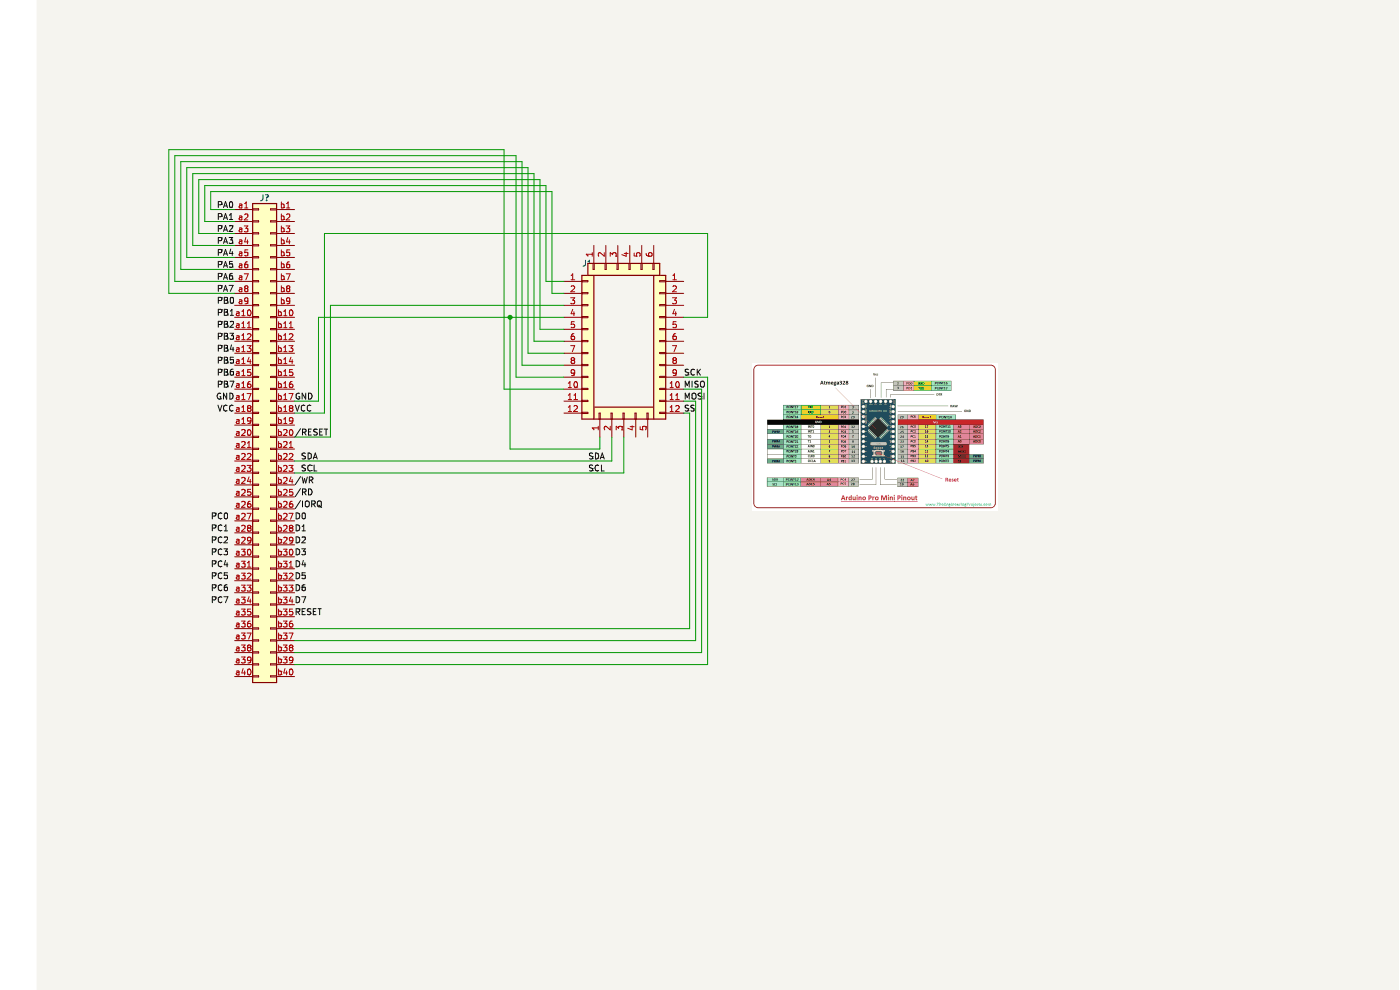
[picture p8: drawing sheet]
(kicad_sch (version 20211123) (generator eeschema)

 (paper "A4")

 (title_block
  (title "HMC56")
  (rev "B")
  (company "Open Software")
  (comment 1 "Retro computer HMC56 using R6502")
  (comment 2 "Paulo da Silva (pdsilva)")
  (comment 3 "ppsilv gmail com"))

 (lib_symbols
  (symbol "Connector_Generic:Conn_01x05" (pin_names (offset 1.016) hide) (in_bom yes) (on_board yes)
   (property "Reference" "J" (id 0) (at 0 7.62 0) (effects (font (size 1.27 1.27))))
   (property "Value" "Conn_01x05" (id 1) (at 0 -7.62 0) (effects (font (size 1.27 1.27))))
   (property "Footprint" "" (id 2) (at 0 0 0) (effects (font (size 1.27 1.27)) hide))
   (property "Datasheet" "~" (id 3) (at 0 0 0) (effects (font (size 1.27 1.27)) hide))
   (symbol "Conn_01x05_1_1"
    (rectangle (start -1.27 -4.953) (end 0 -5.207) (stroke (width 0.1524) (type default) (color 0 0 0 0)) (fill (type none)))
    (rectangle (start -1.27 -2.413) (end 0 -2.667) (stroke (width 0.1524) (type default) (color 0 0 0 0)) (fill (type none)))
    (rectangle (start -1.27 0.127) (end 0 -0.127) (stroke (width 0.1524) (type default) (color 0 0 0 0)) (fill (type none)))
    (rectangle (start -1.27 2.667) (end 0 2.413) (stroke (width 0.1524) (type default) (color 0 0 0 0)) (fill (type none)))
    (rectangle (start -1.27 5.207) (end 0 4.953) (stroke (width 0.1524) (type default) (color 0 0 0 0)) (fill (type none)))
    (rectangle (start -1.27 6.35) (end 1.27 -6.35) (stroke (width 0.254) (type default) (color 0 0 0 0)) (fill (type background)))
    (pin passive line (at -5.08 5.08 0) (length 3.81) (name "Pin_1" (effects (font (size 1.27 1.27)))) (number "1" (effects (font (size 1.27 1.27)))))
    (pin passive line (at -5.08 2.54 0) (length 3.81) (name "Pin_2" (effects (font (size 1.27 1.27)))) (number "2" (effects (font (size 1.27 1.27)))))
    (pin passive line (at -5.08 0 0) (length 3.81) (name "Pin_3" (effects (font (size 1.27 1.27)))) (number "3" (effects (font (size 1.27 1.27)))))
    (pin passive line (at -5.08 -2.54 0) (length 3.81) (name "Pin_4" (effects (font (size 1.27 1.27)))) (number "4" (effects (font (size 1.27 1.27)))))
    (pin passive line (at -5.08 -5.08 0) (length 3.81) (name "Pin_5" (effects (font (size 1.27 1.27)))) (number "5" (effects (font (size 1.27 1.27)))))))
  (symbol "Connector_Generic:Conn_01x06" (pin_names (offset 1.016) hide) (in_bom yes) (on_board yes)
   (property "Reference" "J" (id 0) (at 0 7.62 0) (effects (font (size 1.27 1.27))))
   (property "Value" "Conn_01x06" (id 1) (at 0 -10.16 0) (effects (font (size 1.27 1.27))))
   (property "Footprint" "" (id 2) (at 0 0 0) (effects (font (size 1.27 1.27)) hide))
   (property "Datasheet" "~" (id 3) (at 0 0 0) (effects (font (size 1.27 1.27)) hide))
   (symbol "Conn_01x06_1_1"
    (rectangle (start -1.27 -7.493) (end 0 -7.747) (stroke (width 0.1524) (type default) (color 0 0 0 0)) (fill (type none)))
    (rectangle (start -1.27 -4.953) (end 0 -5.207) (stroke (width 0.1524) (type default) (color 0 0 0 0)) (fill (type none)))
    (rectangle (start -1.27 -2.413) (end 0 -2.667) (stroke (width 0.1524) (type default) (color 0 0 0 0)) (fill (type none)))
    (rectangle (start -1.27 0.127) (end 0 -0.127) (stroke (width 0.1524) (type default) (color 0 0 0 0)) (fill (type none)))
    (rectangle (start -1.27 2.667) (end 0 2.413) (stroke (width 0.1524) (type default) (color 0 0 0 0)) (fill (type none)))
    (rectangle (start -1.27 5.207) (end 0 4.953) (stroke (width 0.1524) (type default) (color 0 0 0 0)) (fill (type none)))
    (rectangle (start -1.27 6.35) (end 1.27 -8.89) (stroke (width 0.254) (type default) (color 0 0 0 0)) (fill (type background)))
    (pin passive line (at -5.08 5.08 0) (length 3.81) (name "Pin_1" (effects (font (size 1.27 1.27)))) (number "1" (effects (font (size 1.27 1.27)))))
    (pin passive line (at -5.08 2.54 0) (length 3.81) (name "Pin_2" (effects (font (size 1.27 1.27)))) (number "2" (effects (font (size 1.27 1.27)))))
    (pin passive line (at -5.08 0 0) (length 3.81) (name "Pin_3" (effects (font (size 1.27 1.27)))) (number "3" (effects (font (size 1.27 1.27)))))
    (pin passive line (at -5.08 -2.54 0) (length 3.81) (name "Pin_4" (effects (font (size 1.27 1.27)))) (number "4" (effects (font (size 1.27 1.27)))))
    (pin passive line (at -5.08 -5.08 0) (length 3.81) (name "Pin_5" (effects (font (size 1.27 1.27)))) (number "5" (effects (font (size 1.27 1.27)))))
    (pin passive line (at -5.08 -7.62 0) (length 3.81) (name "Pin_6" (effects (font (size 1.27 1.27)))) (number "6" (effects (font (size 1.27 1.27)))))))
  (symbol "Connector_Generic:Conn_01x12" (pin_names (offset 1.016) hide) (in_bom yes) (on_board yes)
   (property "Reference" "J" (id 0) (at 0 15.24 0) (effects (font (size 1.27 1.27))))
   (property "Value" "Conn_01x12" (id 1) (at 0 -17.78 0) (effects (font (size 1.27 1.27))))
   (property "Footprint" "" (id 2) (at 0 0 0) (effects (font (size 1.27 1.27)) hide))
   (property "Datasheet" "~" (id 3) (at 0 0 0) (effects (font (size 1.27 1.27)) hide))
   (symbol "Conn_01x12_1_1"
    (rectangle (start -1.27 -15.113) (end 0 -15.367) (stroke (width 0.1524) (type default) (color 0 0 0 0)) (fill (type none)))
    (rectangle (start -1.27 -12.573) (end 0 -12.827) (stroke (width 0.1524) (type default) (color 0 0 0 0)) (fill (type none)))
    (rectangle (start -1.27 -10.033) (end 0 -10.287) (stroke (width 0.1524) (type default) (color 0 0 0 0)) (fill (type none)))
    (rectangle (start -1.27 -7.493) (end 0 -7.747) (stroke (width 0.1524) (type default) (color 0 0 0 0)) (fill (type none)))
    (rectangle (start -1.27 -4.953) (end 0 -5.207) (stroke (width 0.1524) (type default) (color 0 0 0 0)) (fill (type none)))
    (rectangle (start -1.27 -2.413) (end 0 -2.667) (stroke (width 0.1524) (type default) (color 0 0 0 0)) (fill (type none)))
    (rectangle (start -1.27 0.127) (end 0 -0.127) (stroke (width 0.1524) (type default) (color 0 0 0 0)) (fill (type none)))
    (rectangle (start -1.27 2.667) (end 0 2.413) (stroke (width 0.1524) (type default) (color 0 0 0 0)) (fill (type none)))
    (rectangle (start -1.27 5.207) (end 0 4.953) (stroke (width 0.1524) (type default) (color 0 0 0 0)) (fill (type none)))
    (rectangle (start -1.27 7.747) (end 0 7.493) (stroke (width 0.1524) (type default) (color 0 0 0 0)) (fill (type none)))
    (rectangle (start -1.27 10.287) (end 0 10.033) (stroke (width 0.1524) (type default) (color 0 0 0 0)) (fill (type none)))
    (rectangle (start -1.27 12.827) (end 0 12.573) (stroke (width 0.1524) (type default) (color 0 0 0 0)) (fill (type none)))
    (rectangle (start -1.27 13.97) (end 1.27 -16.51) (stroke (width 0.254) (type default) (color 0 0 0 0)) (fill (type background)))
    (pin passive line (at -5.08 12.7 0) (length 3.81) (name "Pin_1" (effects (font (size 1.27 1.27)))) (number "1" (effects (font (size 1.27 1.27)))))
    (pin passive line (at -5.08 -10.16 0) (length 3.81) (name "Pin_10" (effects (font (size 1.27 1.27)))) (number "10" (effects (font (size 1.27 1.27)))))
    (pin passive line (at -5.08 -12.7 0) (length 3.81) (name "Pin_11" (effects (font (size 1.27 1.27)))) (number "11" (effects (font (size 1.27 1.27)))))
    (pin passive line (at -5.08 -15.24 0) (length 3.81) (name "Pin_12" (effects (font (size 1.27 1.27)))) (number "12" (effects (font (size 1.27 1.27)))))
    (pin passive line (at -5.08 10.16 0) (length 3.81) (name "Pin_2" (effects (font (size 1.27 1.27)))) (number "2" (effects (font (size 1.27 1.27)))))
    (pin passive line (at -5.08 7.62 0) (length 3.81) (name "Pin_3" (effects (font (size 1.27 1.27)))) (number "3" (effects (font (size 1.27 1.27)))))
    (pin passive line (at -5.08 5.08 0) (length 3.81) (name "Pin_4" (effects (font (size 1.27 1.27)))) (number "4" (effects (font (size 1.27 1.27)))))
    (pin passive line (at -5.08 2.54 0) (length 3.81) (name "Pin_5" (effects (font (size 1.27 1.27)))) (number "5" (effects (font (size 1.27 1.27)))))
    (pin passive line (at -5.08 0 0) (length 3.81) (name "Pin_6" (effects (font (size 1.27 1.27)))) (number "6" (effects (font (size 1.27 1.27)))))
    (pin passive line (at -5.08 -2.54 0) (length 3.81) (name "Pin_7" (effects (font (size 1.27 1.27)))) (number "7" (effects (font (size 1.27 1.27)))))
    (pin passive line (at -5.08 -5.08 0) (length 3.81) (name "Pin_8" (effects (font (size 1.27 1.27)))) (number "8" (effects (font (size 1.27 1.27)))))
    (pin passive line (at -5.08 -7.62 0) (length 3.81) (name "Pin_9" (effects (font (size 1.27 1.27)))) (number "9" (effects (font (size 1.27 1.27)))))))
  (symbol "Connector_Generic:Conn_02x40_Row_Letter_First" (pin_names (offset 1.016) hide) (in_bom yes) (on_board yes)
   (property "Reference" "J" (id 0) (at 1.27 50.8 0) (effects (font (size 1.27 1.27))))
   (property "Value" "Conn_02x40_Row_Letter_First" (id 1) (at 1.27 -53.34 0) (effects (font (size 1.27 1.27))))
   (property "Footprint" "" (id 2) (at 0 0 0) (effects (font (size 1.27 1.27)) hide))
   (property "Datasheet" "~" (id 3) (at 0 0 0) (effects (font (size 1.27 1.27)) hide))
   (symbol "Conn_02x40_Row_Letter_First_1_1"
    (rectangle (start -1.27 -50.673) (end 0 -50.927) (stroke (width 0.1524) (type default) (color 0 0 0 0)) (fill (type none)))
    (rectangle (start -1.27 -48.133) (end 0 -48.387) (stroke (width 0.1524) (type default) (color 0 0 0 0)) (fill (type none)))
    (rectangle (start -1.27 -45.593) (end 0 -45.847) (stroke (width 0.1524) (type default) (color 0 0 0 0)) (fill (type none)))
    (rectangle (start -1.27 -43.053) (end 0 -43.307) (stroke (width 0.1524) (type default) (color 0 0 0 0)) (fill (type none)))
    (rectangle (start -1.27 -40.513) (end 0 -40.767) (stroke (width 0.1524) (type default) (color 0 0 0 0)) (fill (type none)))
    (rectangle (start -1.27 -37.973) (end 0 -38.227) (stroke (width 0.1524) (type default) (color 0 0 0 0)) (fill (type none)))
    (rectangle (start -1.27 -35.433) (end 0 -35.687) (stroke (width 0.1524) (type default) (color 0 0 0 0)) (fill (type none)))
    (rectangle (start -1.27 -32.893) (end 0 -33.147) (stroke (width 0.1524) (type default) (color 0 0 0 0)) (fill (type none)))
    (rectangle (start -1.27 -30.353) (end 0 -30.607) (stroke (width 0.1524) (type default) (color 0 0 0 0)) (fill (type none)))
    (rectangle (start -1.27 -27.813) (end 0 -28.067) (stroke (width 0.1524) (type default) (color 0 0 0 0)) (fill (type none)))
    (rectangle (start -1.27 -25.273) (end 0 -25.527) (stroke (width 0.1524) (type default) (color 0 0 0 0)) (fill (type none)))
    (rectangle (start -1.27 -22.733) (end 0 -22.987) (stroke (width 0.1524) (type default) (color 0 0 0 0)) (fill (type none)))
    (rectangle (start -1.27 -20.193) (end 0 -20.447) (stroke (width 0.1524) (type default) (color 0 0 0 0)) (fill (type none)))
    (rectangle (start -1.27 -17.653) (end 0 -17.907) (stroke (width 0.1524) (type default) (color 0 0 0 0)) (fill (type none)))
    (rectangle (start -1.27 -15.113) (end 0 -15.367) (stroke (width 0.1524) (type default) (color 0 0 0 0)) (fill (type none)))
    (rectangle (start -1.27 -12.573) (end 0 -12.827) (stroke (width 0.1524) (type default) (color 0 0 0 0)) (fill (type none)))
    (rectangle (start -1.27 -10.033) (end 0 -10.287) (stroke (width 0.1524) (type default) (color 0 0 0 0)) (fill (type none)))
    (rectangle (start -1.27 -7.493) (end 0 -7.747) (stroke (width 0.1524) (type default) (color 0 0 0 0)) (fill (type none)))
    (rectangle (start -1.27 -4.953) (end 0 -5.207) (stroke (width 0.1524) (type default) (color 0 0 0 0)) (fill (type none)))
    (rectangle (start -1.27 -2.413) (end 0 -2.667) (stroke (width 0.1524) (type default) (color 0 0 0 0)) (fill (type none)))
    (rectangle (start -1.27 0.127) (end 0 -0.127) (stroke (width 0.1524) (type default) (color 0 0 0 0)) (fill (type none)))
    (rectangle (start -1.27 2.667) (end 0 2.413) (stroke (width 0.1524) (type default) (color 0 0 0 0)) (fill (type none)))
    (rectangle (start -1.27 5.207) (end 0 4.953) (stroke (width 0.1524) (type default) (color 0 0 0 0)) (fill (type none)))
    (rectangle (start -1.27 7.747) (end 0 7.493) (stroke (width 0.1524) (type default) (color 0 0 0 0)) (fill (type none)))
    (rectangle (start -1.27 10.287) (end 0 10.033) (stroke (width 0.1524) (type default) (color 0 0 0 0)) (fill (type none)))
    (rectangle (start -1.27 12.827) (end 0 12.573) (stroke (width 0.1524) (type default) (color 0 0 0 0)) (fill (type none)))
    (rectangle (start -1.27 15.367) (end 0 15.113) (stroke (width 0.1524) (type default) (color 0 0 0 0)) (fill (type none)))
    (rectangle (start -1.27 17.907) (end 0 17.653) (stroke (width 0.1524) (type default) (color 0 0 0 0)) (fill (type none)))
    (rectangle (start -1.27 20.447) (end 0 20.193) (stroke (width 0.1524) (type default) (color 0 0 0 0)) (fill (type none)))
    (rectangle (start -1.27 22.987) (end 0 22.733) (stroke (width 0.1524) (type default) (color 0 0 0 0)) (fill (type none)))
    (rectangle (start -1.27 25.527) (end 0 25.273) (stroke (width 0.1524) (type default) (color 0 0 0 0)) (fill (type none)))
    (rectangle (start -1.27 28.067) (end 0 27.813) (stroke (width 0.1524) (type default) (color 0 0 0 0)) (fill (type none)))
    (rectangle (start -1.27 30.607) (end 0 30.353) (stroke (width 0.1524) (type default) (color 0 0 0 0)) (fill (type none)))
    (rectangle (start -1.27 33.147) (end 0 32.893) (stroke (width 0.1524) (type default) (color 0 0 0 0)) (fill (type none)))
    (rectangle (start -1.27 35.687) (end 0 35.433) (stroke (width 0.1524) (type default) (color 0 0 0 0)) (fill (type none)))
    (rectangle (start -1.27 38.227) (end 0 37.973) (stroke (width 0.1524) (type default) (color 0 0 0 0)) (fill (type none)))
    (rectangle (start -1.27 40.767) (end 0 40.513) (stroke (width 0.1524) (type default) (color 0 0 0 0)) (fill (type none)))
    (rectangle (start -1.27 43.307) (end 0 43.053) (stroke (width 0.1524) (type default) (color 0 0 0 0)) (fill (type none)))
    (rectangle (start -1.27 45.847) (end 0 45.593) (stroke (width 0.1524) (type default) (color 0 0 0 0)) (fill (type none)))
    (rectangle (start -1.27 48.387) (end 0 48.133) (stroke (width 0.1524) (type default) (color 0 0 0 0)) (fill (type none)))
    (rectangle (start -1.27 49.53) (end 3.81 -52.07) (stroke (width 0.254) (type default) (color 0 0 0 0)) (fill (type background)))
    (rectangle (start 3.81 -50.673) (end 2.54 -50.927) (stroke (width 0.1524) (type default) (color 0 0 0 0)) (fill (type none)))
    (rectangle (start 3.81 -48.133) (end 2.54 -48.387) (stroke (width 0.1524) (type default) (color 0 0 0 0)) (fill (type none)))
    (rectangle (start 3.81 -45.593) (end 2.54 -45.847) (stroke (width 0.1524) (type default) (color 0 0 0 0)) (fill (type none)))
    (rectangle (start 3.81 -43.053) (end 2.54 -43.307) (stroke (width 0.1524) (type default) (color 0 0 0 0)) (fill (type none)))
    (rectangle (start 3.81 -40.513) (end 2.54 -40.767) (stroke (width 0.1524) (type default) (color 0 0 0 0)) (fill (type none)))
    (rectangle (start 3.81 -37.973) (end 2.54 -38.227) (stroke (width 0.1524) (type default) (color 0 0 0 0)) (fill (type none)))
    (rectangle (start 3.81 -35.433) (end 2.54 -35.687) (stroke (width 0.1524) (type default) (color 0 0 0 0)) (fill (type none)))
    (rectangle (start 3.81 -32.893) (end 2.54 -33.147) (stroke (width 0.1524) (type default) (color 0 0 0 0)) (fill (type none)))
    (rectangle (start 3.81 -30.353) (end 2.54 -30.607) (stroke (width 0.1524) (type default) (color 0 0 0 0)) (fill (type none)))
    (rectangle (start 3.81 -27.813) (end 2.54 -28.067) (stroke (width 0.1524) (type default) (color 0 0 0 0)) (fill (type none)))
    (rectangle (start 3.81 -25.273) (end 2.54 -25.527) (stroke (width 0.1524) (type default) (color 0 0 0 0)) (fill (type none)))
    (rectangle (start 3.81 -22.733) (end 2.54 -22.987) (stroke (width 0.1524) (type default) (color 0 0 0 0)) (fill (type none)))
    (rectangle (start 3.81 -20.193) (end 2.54 -20.447) (stroke (width 0.1524) (type default) (color 0 0 0 0)) (fill (type none)))
    (rectangle (start 3.81 -17.653) (end 2.54 -17.907) (stroke (width 0.1524) (type default) (color 0 0 0 0)) (fill (type none)))
    (rectangle (start 3.81 -15.113) (end 2.54 -15.367) (stroke (width 0.1524) (type default) (color 0 0 0 0)) (fill (type none)))
    (rectangle (start 3.81 -12.573) (end 2.54 -12.827) (stroke (width 0.1524) (type default) (color 0 0 0 0)) (fill (type none)))
    (rectangle (start 3.81 -10.033) (end 2.54 -10.287) (stroke (width 0.1524) (type default) (color 0 0 0 0)) (fill (type none)))
    (rectangle (start 3.81 -7.493) (end 2.54 -7.747) (stroke (width 0.1524) (type default) (color 0 0 0 0)) (fill (type none)))
    (rectangle (start 3.81 -4.953) (end 2.54 -5.207) (stroke (width 0.1524) (type default) (color 0 0 0 0)) (fill (type none)))
    (rectangle (start 3.81 -2.413) (end 2.54 -2.667) (stroke (width 0.1524) (type default) (color 0 0 0 0)) (fill (type none)))
    (rectangle (start 3.81 0.127) (end 2.54 -0.127) (stroke (width 0.1524) (type default) (color 0 0 0 0)) (fill (type none)))
    (rectangle (start 3.81 2.667) (end 2.54 2.413) (stroke (width 0.1524) (type default) (color 0 0 0 0)) (fill (type none)))
    (rectangle (start 3.81 5.207) (end 2.54 4.953) (stroke (width 0.1524) (type default) (color 0 0 0 0)) (fill (type none)))
    (rectangle (start 3.81 7.747) (end 2.54 7.493) (stroke (width 0.1524) (type default) (color 0 0 0 0)) (fill (type none)))
    (rectangle (start 3.81 10.287) (end 2.54 10.033) (stroke (width 0.1524) (type default) (color 0 0 0 0)) (fill (type none)))
    (rectangle (start 3.81 12.827) (end 2.54 12.573) (stroke (width 0.1524) (type default) (color 0 0 0 0)) (fill (type none)))
    (rectangle (start 3.81 15.367) (end 2.54 15.113) (stroke (width 0.1524) (type default) (color 0 0 0 0)) (fill (type none)))
    (rectangle (start 3.81 17.907) (end 2.54 17.653) (stroke (width 0.1524) (type default) (color 0 0 0 0)) (fill (type none)))
    (rectangle (start 3.81 20.447) (end 2.54 20.193) (stroke (width 0.1524) (type default) (color 0 0 0 0)) (fill (type none)))
    (rectangle (start 3.81 22.987) (end 2.54 22.733) (stroke (width 0.1524) (type default) (color 0 0 0 0)) (fill (type none)))
    (rectangle (start 3.81 25.527) (end 2.54 25.273) (stroke (width 0.1524) (type default) (color 0 0 0 0)) (fill (type none)))
    (rectangle (start 3.81 28.067) (end 2.54 27.813) (stroke (width 0.1524) (type default) (color 0 0 0 0)) (fill (type none)))
    (rectangle (start 3.81 30.607) (end 2.54 30.353) (stroke (width 0.1524) (type default) (color 0 0 0 0)) (fill (type none)))
    (rectangle (start 3.81 33.147) (end 2.54 32.893) (stroke (width 0.1524) (type default) (color 0 0 0 0)) (fill (type none)))
    (rectangle (start 3.81 35.687) (end 2.54 35.433) (stroke (width 0.1524) (type default) (color 0 0 0 0)) (fill (type none)))
    (rectangle (start 3.81 38.227) (end 2.54 37.973) (stroke (width 0.1524) (type default) (color 0 0 0 0)) (fill (type none)))
    (rectangle (start 3.81 40.767) (end 2.54 40.513) (stroke (width 0.1524) (type default) (color 0 0 0 0)) (fill (type none)))
    (rectangle (start 3.81 43.307) (end 2.54 43.053) (stroke (width 0.1524) (type default) (color 0 0 0 0)) (fill (type none)))
    (rectangle (start 3.81 45.847) (end 2.54 45.593) (stroke (width 0.1524) (type default) (color 0 0 0 0)) (fill (type none)))
    (rectangle (start 3.81 48.387) (end 2.54 48.133) (stroke (width 0.1524) (type default) (color 0 0 0 0)) (fill (type none)))
    (pin passive line (at -5.08 48.26 0) (length 3.81) (name "Pin_a1" (effects (font (size 1.27 1.27)))) (number "a1" (effects (font (size 1.27 1.27)))))
    (pin passive line (at -5.08 25.4 0) (length 3.81) (name "Pin_a10" (effects (font (size 1.27 1.27)))) (number "a10" (effects (font (size 1.27 1.27)))))
    (pin passive line (at -5.08 22.86 0) (length 3.81) (name "Pin_a11" (effects (font (size 1.27 1.27)))) (number "a11" (effects (font (size 1.27 1.27)))))
    (pin passive line (at -5.08 20.32 0) (length 3.81) (name "Pin_a12" (effects (font (size 1.27 1.27)))) (number "a12" (effects (font (size 1.27 1.27)))))
    (pin passive line (at -5.08 17.78 0) (length 3.81) (name "Pin_a13" (effects (font (size 1.27 1.27)))) (number "a13" (effects (font (size 1.27 1.27)))))
    (pin passive line (at -5.08 15.24 0) (length 3.81) (name "Pin_a14" (effects (font (size 1.27 1.27)))) (number "a14" (effects (font (size 1.27 1.27)))))
    (pin passive line (at -5.08 12.7 0) (length 3.81) (name "Pin_a15" (effects (font (size 1.27 1.27)))) (number "a15" (effects (font (size 1.27 1.27)))))
    (pin passive line (at -5.08 10.16 0) (length 3.81) (name "Pin_a16" (effects (font (size 1.27 1.27)))) (number "a16" (effects (font (size 1.27 1.27)))))
    (pin passive line (at -5.08 7.62 0) (length 3.81) (name "Pin_a17" (effects (font (size 1.27 1.27)))) (number "a17" (effects (font (size 1.27 1.27)))))
    (pin passive line (at -5.08 5.08 0) (length 3.81) (name "Pin_a18" (effects (font (size 1.27 1.27)))) (number "a18" (effects (font (size 1.27 1.27)))))
    (pin passive line (at -5.08 2.54 0) (length 3.81) (name "Pin_a19" (effects (font (size 1.27 1.27)))) (number "a19" (effects (font (size 1.27 1.27)))))
    (pin passive line (at -5.08 45.72 0) (length 3.81) (name "Pin_a2" (effects (font (size 1.27 1.27)))) (number "a2" (effects (font (size 1.27 1.27)))))
    (pin passive line (at -5.08 0 0) (length 3.81) (name "Pin_a20" (effects (font (size 1.27 1.27)))) (number "a20" (effects (font (size 1.27 1.27)))))
    (pin passive line (at -5.08 -2.54 0) (length 3.81) (name "Pin_a21" (effects (font (size 1.27 1.27)))) (number "a21" (effects (font (size 1.27 1.27)))))
    (pin passive line (at -5.08 -5.08 0) (length 3.81) (name "Pin_a22" (effects (font (size 1.27 1.27)))) (number "a22" (effects (font (size 1.27 1.27)))))
    (pin passive line (at -5.08 -7.62 0) (length 3.81) (name "Pin_a23" (effects (font (size 1.27 1.27)))) (number "a23" (effects (font (size 1.27 1.27)))))
    (pin passive line (at -5.08 -10.16 0) (length 3.81) (name "Pin_a24" (effects (font (size 1.27 1.27)))) (number "a24" (effects (font (size 1.27 1.27)))))
    (pin passive line (at -5.08 -12.7 0) (length 3.81) (name "Pin_a25" (effects (font (size 1.27 1.27)))) (number "a25" (effects (font (size 1.27 1.27)))))
    (pin passive line (at -5.08 -15.24 0) (length 3.81) (name "Pin_a26" (effects (font (size 1.27 1.27)))) (number "a26" (effects (font (size 1.27 1.27)))))
    (pin passive line (at -5.08 -17.78 0) (length 3.81) (name "Pin_a27" (effects (font (size 1.27 1.27)))) (number "a27" (effects (font (size 1.27 1.27)))))
    (pin passive line (at -5.08 -20.32 0) (length 3.81) (name "Pin_a28" (effects (font (size 1.27 1.27)))) (number "a28" (effects (font (size 1.27 1.27)))))
    (pin passive line (at -5.08 -22.86 0) (length 3.81) (name "Pin_a29" (effects (font (size 1.27 1.27)))) (number "a29" (effects (font (size 1.27 1.27)))))
    (pin passive line (at -5.08 43.18 0) (length 3.81) (name "Pin_a3" (effects (font (size 1.27 1.27)))) (number "a3" (effects (font (size 1.27 1.27)))))
    (pin passive line (at -5.08 -25.4 0) (length 3.81) (name "Pin_a30" (effects (font (size 1.27 1.27)))) (number "a30" (effects (font (size 1.27 1.27)))))
    (pin passive line (at -5.08 -27.94 0) (length 3.81) (name "Pin_a31" (effects (font (size 1.27 1.27)))) (number "a31" (effects (font (size 1.27 1.27)))))
    (pin passive line (at -5.08 -30.48 0) (length 3.81) (name "Pin_a32" (effects (font (size 1.27 1.27)))) (number "a32" (effects (font (size 1.27 1.27)))))
    (pin passive line (at -5.08 -33.02 0) (length 3.81) (name "Pin_a33" (effects (font (size 1.27 1.27)))) (number "a33" (effects (font (size 1.27 1.27)))))
    (pin passive line (at -5.08 -35.56 0) (length 3.81) (name "Pin_a34" (effects (font (size 1.27 1.27)))) (number "a34" (effects (font (size 1.27 1.27)))))
    (pin passive line (at -5.08 -38.1 0) (length 3.81) (name "Pin_a35" (effects (font (size 1.27 1.27)))) (number "a35" (effects (font (size 1.27 1.27)))))
    (pin passive line (at -5.08 -40.64 0) (length 3.81) (name "Pin_a36" (effects (font (size 1.27 1.27)))) (number "a36" (effects (font (size 1.27 1.27)))))
    (pin passive line (at -5.08 -43.18 0) (length 3.81) (name "Pin_a37" (effects (font (size 1.27 1.27)))) (number "a37" (effects (font (size 1.27 1.27)))))
    (pin passive line (at -5.08 -45.72 0) (length 3.81) (name "Pin_a38" (effects (font (size 1.27 1.27)))) (number "a38" (effects (font (size 1.27 1.27)))))
    (pin passive line (at -5.08 -48.26 0) (length 3.81) (name "Pin_a39" (effects (font (size 1.27 1.27)))) (number "a39" (effects (font (size 1.27 1.27)))))
    (pin passive line (at -5.08 40.64 0) (length 3.81) (name "Pin_a4" (effects (font (size 1.27 1.27)))) (number "a4" (effects (font (size 1.27 1.27)))))
    (pin passive line (at -5.08 -50.8 0) (length 3.81) (name "Pin_a40" (effects (font (size 1.27 1.27)))) (number "a40" (effects (font (size 1.27 1.27)))))
    (pin passive line (at -5.08 38.1 0) (length 3.81) (name "Pin_a5" (effects (font (size 1.27 1.27)))) (number "a5" (effects (font (size 1.27 1.27)))))
    (pin passive line (at -5.08 35.56 0) (length 3.81) (name "Pin_a6" (effects (font (size 1.27 1.27)))) (number "a6" (effects (font (size 1.27 1.27)))))
    (pin passive line (at -5.08 33.02 0) (length 3.81) (name "Pin_a7" (effects (font (size 1.27 1.27)))) (number "a7" (effects (font (size 1.27 1.27)))))
    (pin passive line (at -5.08 30.48 0) (length 3.81) (name "Pin_a8" (effects (font (size 1.27 1.27)))) (number "a8" (effects (font (size 1.27 1.27)))))
    (pin passive line (at -5.08 27.94 0) (length 3.81) (name "Pin_a9" (effects (font (size 1.27 1.27)))) (number "a9" (effects (font (size 1.27 1.27)))))
    (pin passive line (at 7.62 48.26 180) (length 3.81) (name "Pin_b1" (effects (font (size 1.27 1.27)))) (number "b1" (effects (font (size 1.27 1.27)))))
    (pin passive line (at 7.62 25.4 180) (length 3.81) (name "Pin_b10" (effects (font (size 1.27 1.27)))) (number "b10" (effects (font (size 1.27 1.27)))))
    (pin passive line (at 7.62 22.86 180) (length 3.81) (name "Pin_b11" (effects (font (size 1.27 1.27)))) (number "b11" (effects (font (size 1.27 1.27)))))
    (pin passive line (at 7.62 20.32 180) (length 3.81) (name "Pin_b12" (effects (font (size 1.27 1.27)))) (number "b12" (effects (font (size 1.27 1.27)))))
    (pin passive line (at 7.62 17.78 180) (length 3.81) (name "Pin_b13" (effects (font (size 1.27 1.27)))) (number "b13" (effects (font (size 1.27 1.27)))))
    (pin passive line (at 7.62 15.24 180) (length 3.81) (name "Pin_b14" (effects (font (size 1.27 1.27)))) (number "b14" (effects (font (size 1.27 1.27)))))
    (pin passive line (at 7.62 12.7 180) (length 3.81) (name "Pin_b15" (effects (font (size 1.27 1.27)))) (number "b15" (effects (font (size 1.27 1.27)))))
    (pin passive line (at 7.62 10.16 180) (length 3.81) (name "Pin_b16" (effects (font (size 1.27 1.27)))) (number "b16" (effects (font (size 1.27 1.27)))))
    (pin passive line (at 7.62 7.62 180) (length 3.81) (name "Pin_b17" (effects (font (size 1.27 1.27)))) (number "b17" (effects (font (size 1.27 1.27)))))
    (pin passive line (at 7.62 5.08 180) (length 3.81) (name "Pin_b18" (effects (font (size 1.27 1.27)))) (number "b18" (effects (font (size 1.27 1.27)))))
    (pin passive line (at 7.62 2.54 180) (length 3.81) (name "Pin_b19" (effects (font (size 1.27 1.27)))) (number "b19" (effects (font (size 1.27 1.27)))))
    (pin passive line (at 7.62 45.72 180) (length 3.81) (name "Pin_b2" (effects (font (size 1.27 1.27)))) (number "b2" (effects (font (size 1.27 1.27)))))
    (pin passive line (at 7.62 0 180) (length 3.81) (name "Pin_b20" (effects (font (size 1.27 1.27)))) (number "b20" (effects (font (size 1.27 1.27)))))
    (pin passive line (at 7.62 -2.54 180) (length 3.81) (name "Pin_b21" (effects (font (size 1.27 1.27)))) (number "b21" (effects (font (size 1.27 1.27)))))
    (pin passive line (at 7.62 -5.08 180) (length 3.81) (name "Pin_b22" (effects (font (size 1.27 1.27)))) (number "b22" (effects (font (size 1.27 1.27)))))
    (pin passive line (at 7.62 -7.62 180) (length 3.81) (name "Pin_b23" (effects (font (size 1.27 1.27)))) (number "b23" (effects (font (size 1.27 1.27)))))
    (pin passive line (at 7.62 -10.16 180) (length 3.81) (name "Pin_b24" (effects (font (size 1.27 1.27)))) (number "b24" (effects (font (size 1.27 1.27)))))
    (pin passive line (at 7.62 -12.7 180) (length 3.81) (name "Pin_b25" (effects (font (size 1.27 1.27)))) (number "b25" (effects (font (size 1.27 1.27)))))
    (pin passive line (at 7.62 -15.24 180) (length 3.81) (name "Pin_b26" (effects (font (size 1.27 1.27)))) (number "b26" (effects (font (size 1.27 1.27)))))
    (pin passive line (at 7.62 -17.78 180) (length 3.81) (name "Pin_b27" (effects (font (size 1.27 1.27)))) (number "b27" (effects (font (size 1.27 1.27)))))
    (pin passive line (at 7.62 -20.32 180) (length 3.81) (name "Pin_b28" (effects (font (size 1.27 1.27)))) (number "b28" (effects (font (size 1.27 1.27)))))
    (pin passive line (at 7.62 -22.86 180) (length 3.81) (name "Pin_b29" (effects (font (size 1.27 1.27)))) (number "b29" (effects (font (size 1.27 1.27)))))
    (pin passive line (at 7.62 43.18 180) (length 3.81) (name "Pin_b3" (effects (font (size 1.27 1.27)))) (number "b3" (effects (font (size 1.27 1.27)))))
    (pin passive line (at 7.62 -25.4 180) (length 3.81) (name "Pin_b30" (effects (font (size 1.27 1.27)))) (number "b30" (effects (font (size 1.27 1.27)))))
    (pin passive line (at 7.62 -27.94 180) (length 3.81) (name "Pin_b31" (effects (font (size 1.27 1.27)))) (number "b31" (effects (font (size 1.27 1.27)))))
    (pin passive line (at 7.62 -30.48 180) (length 3.81) (name "Pin_b32" (effects (font (size 1.27 1.27)))) (number "b32" (effects (font (size 1.27 1.27)))))
    (pin passive line (at 7.62 -33.02 180) (length 3.81) (name "Pin_b33" (effects (font (size 1.27 1.27)))) (number "b33" (effects (font (size 1.27 1.27)))))
    (pin passive line (at 7.62 -35.56 180) (length 3.81) (name "Pin_b34" (effects (font (size 1.27 1.27)))) (number "b34" (effects (font (size 1.27 1.27)))))
    (pin passive line (at 7.62 -38.1 180) (length 3.81) (name "Pin_b35" (effects (font (size 1.27 1.27)))) (number "b35" (effects (font (size 1.27 1.27)))))
    (pin passive line (at 7.62 -40.64 180) (length 3.81) (name "Pin_b36" (effects (font (size 1.27 1.27)))) (number "b36" (effects (font (size 1.27 1.27)))))
    (pin passive line (at 7.62 -43.18 180) (length 3.81) (name "Pin_b37" (effects (font (size 1.27 1.27)))) (number "b37" (effects (font (size 1.27 1.27)))))
    (pin passive line (at 7.62 -45.72 180) (length 3.81) (name "Pin_b38" (effects (font (size 1.27 1.27)))) (number "b38" (effects (font (size 1.27 1.27)))))
    (pin passive line (at 7.62 -48.26 180) (length 3.81) (name "Pin_b39" (effects (font (size 1.27 1.27)))) (number "b39" (effects (font (size 1.27 1.27)))))
    (pin passive line (at 7.62 40.64 180) (length 3.81) (name "Pin_b4" (effects (font (size 1.27 1.27)))) (number "b4" (effects (font (size 1.27 1.27)))))
    (pin passive line (at 7.62 -50.8 180) (length 3.81) (name "Pin_b40" (effects (font (size 1.27 1.27)))) (number "b40" (effects (font (size 1.27 1.27)))))
    (pin passive line (at 7.62 38.1 180) (length 3.81) (name "Pin_b5" (effects (font (size 1.27 1.27)))) (number "b5" (effects (font (size 1.27 1.27)))))
    (pin passive line (at 7.62 35.56 180) (length 3.81) (name "Pin_b6" (effects (font (size 1.27 1.27)))) (number "b6" (effects (font (size 1.27 1.27)))))
    (pin passive line (at 7.62 33.02 180) (length 3.81) (name "Pin_b7" (effects (font (size 1.27 1.27)))) (number "b7" (effects (font (size 1.27 1.27)))))
    (pin passive line (at 7.62 30.48 180) (length 3.81) (name "Pin_b8" (effects (font (size 1.27 1.27)))) (number "b8" (effects (font (size 1.27 1.27)))))
    (pin passive line (at 7.62 27.94 180) (length 3.81) (name "Pin_b9" (effects (font (size 1.27 1.27)))) (number "b9" (effects (font (size 1.27 1.27))))))))

 (junction (at 100.33 67.31) (diameter 0) (color 0 0 0 0))

 (wire (pts (xy 27.94 31.75) (xy 27.94 62.23)) (stroke (width 0) (type default) (color 0 0 0 0)))
 (wire (pts (xy 101.6 33.02) (xy 101.6 80.01)) (stroke (width 0) (type default) (color 0 0 0 0)))
 (wire (pts (xy 107.95 39.37) (xy 35.56 39.37)) (stroke (width 0) (type default) (color 0 0 0 0)))
 (wire (pts (xy 99.06 31.75) (xy 27.94 31.75)) (stroke (width 0) (type default) (color 0 0 0 0)))
 (wire (pts (xy 27.94 62.23) (xy 41.91 62.23)) (stroke (width 0) (type default) (color 0 0 0 0)))
 (wire (pts (xy 59.69 67.31) (xy 59.69 85.09)) (stroke (width 0) (type default) (color 0 0 0 0)))
 (wire (pts (xy 109.22 40.64) (xy 109.22 62.23)) (stroke (width 0) (type default) (color 0 0 0 0)))
 (wire (pts (xy 34.29 38.1) (xy 106.68 38.1)) (stroke (width 0) (type default) (color 0 0 0 0)))
 (wire (pts (xy 33.02 36.83) (xy 33.02 52.07)) (stroke (width 0) (type default) (color 0 0 0 0)))
 (wire (pts (xy 30.48 34.29) (xy 30.48 57.15)) (stroke (width 0) (type default) (color 0 0 0 0)))
 (wire (pts (xy 35.56 46.99) (xy 41.91 46.99)) (stroke (width 0) (type default) (color 0 0 0 0)))
 (wire (pts (xy 104.14 35.56) (xy 104.14 74.93)) (stroke (width 0) (type default) (color 0 0 0 0)))
 (wire (pts (xy 107.95 59.69) (xy 111.76 59.69)) (stroke (width 0) (type default) (color 0 0 0 0)))
 (wire (pts (xy 142.24 80.01) (xy 137.16 80.01)) (stroke (width 0) (type default) (color 0 0 0 0)))
 (wire (pts (xy 105.41 72.39) (xy 105.41 36.83)) (stroke (width 0) (type default) (color 0 0 0 0)))
 (wire (pts (xy 139.7 85.09) (xy 137.16 85.09)) (stroke (width 0) (type default) (color 0 0 0 0)))
 (wire (pts (xy 142.24 67.31) (xy 142.24 49.53)) (stroke (width 0) (type default) (color 0 0 0 0)))
 (wire (pts (xy 137.16 82.55) (xy 140.97 82.55)) (stroke (width 0) (type default) (color 0 0 0 0)))
 (wire (pts (xy 54.61 100.33) (xy 124.46 100.33)) (stroke (width 0) (type default) (color 0 0 0 0)))
 (wire (pts (xy 121.92 97.79) (xy 121.92 92.71)) (stroke (width 0) (type default) (color 0 0 0 0)))
 (wire (pts (xy 36.83 44.45) (xy 36.83 40.64)) (stroke (width 0) (type default) (color 0 0 0 0)))
 (wire (pts (xy 33.02 52.07) (xy 41.91 52.07)) (stroke (width 0) (type default) (color 0 0 0 0)))
 (wire (pts (xy 104.14 74.93) (xy 111.76 74.93)) (stroke (width 0) (type default) (color 0 0 0 0)))
 (wire (pts (xy 124.46 100.33) (xy 124.46 92.71)) (stroke (width 0) (type default) (color 0 0 0 0)))
 (wire (pts (xy 100.33 67.31) (xy 59.69 67.31)) (stroke (width 0) (type default) (color 0 0 0 0)))
 (wire (pts (xy 54.61 87.63) (xy 60.96 87.63)) (stroke (width 0) (type default) (color 0 0 0 0)))
 (wire (pts (xy 54.61 97.79) (xy 121.92 97.79)) (stroke (width 0) (type default) (color 0 0 0 0)))
 (wire (pts (xy 105.41 72.39) (xy 111.76 72.39)) (stroke (width 0) (type default) (color 0 0 0 0)))
 (wire (pts (xy 31.75 35.56) (xy 104.14 35.56)) (stroke (width 0) (type default) (color 0 0 0 0)))
 (wire (pts (xy 54.61 135.89) (xy 139.7 135.89)) (stroke (width 0) (type default) (color 0 0 0 0)))
 (wire (pts (xy 140.97 138.43) (xy 54.61 138.43)) (stroke (width 0) (type default) (color 0 0 0 0)))
 (wire (pts (xy 34.29 49.53) (xy 34.29 38.1)) (stroke (width 0) (type default) (color 0 0 0 0)))
 (wire (pts (xy 139.7 135.89) (xy 139.7 85.09)) (stroke (width 0) (type default) (color 0 0 0 0)))
 (wire (pts (xy 138.43 87.63) (xy 137.16 87.63)) (stroke (width 0) (type default) (color 0 0 0 0)))
 (wire (pts (xy 142.24 49.53) (xy 60.96 49.53)) (stroke (width 0) (type default) (color 0 0 0 0)))
 (wire (pts (xy 106.68 38.1) (xy 106.68 69.85)) (stroke (width 0) (type default) (color 0 0 0 0)))
 (wire (pts (xy 142.24 140.97) (xy 142.24 80.01)) (stroke (width 0) (type default) (color 0 0 0 0)))
 (wire (pts (xy 34.29 49.53) (xy 41.91 49.53)) (stroke (width 0) (type default) (color 0 0 0 0)))
 (wire (pts (xy 36.83 40.64) (xy 109.22 40.64)) (stroke (width 0) (type default) (color 0 0 0 0)))
 (wire (pts (xy 100.33 67.31) (xy 100.33 95.25)) (stroke (width 0) (type default) (color 0 0 0 0)))
 (wire (pts (xy 99.06 82.55) (xy 99.06 31.75)) (stroke (width 0) (type default) (color 0 0 0 0)))
 (wire (pts (xy 31.75 54.61) (xy 41.91 54.61)) (stroke (width 0) (type default) (color 0 0 0 0)))
 (wire (pts (xy 102.87 77.47) (xy 102.87 34.29)) (stroke (width 0) (type default) (color 0 0 0 0)))
 (wire (pts (xy 62.23 64.77) (xy 111.76 64.77)) (stroke (width 0) (type default) (color 0 0 0 0)))
 (wire (pts (xy 35.56 39.37) (xy 35.56 46.99)) (stroke (width 0) (type default) (color 0 0 0 0)))
 (wire (pts (xy 54.61 140.97) (xy 142.24 140.97)) (stroke (width 0) (type default) (color 0 0 0 0)))
 (wire (pts (xy 119.38 95.25) (xy 119.38 92.71)) (stroke (width 0) (type default) (color 0 0 0 0)))
 (wire (pts (xy 140.97 82.55) (xy 140.97 138.43)) (stroke (width 0) (type default) (color 0 0 0 0)))
 (wire (pts (xy 29.21 59.69) (xy 41.91 59.69)) (stroke (width 0) (type default) (color 0 0 0 0)))
 (wire (pts (xy 101.6 80.01) (xy 111.76 80.01)) (stroke (width 0) (type default) (color 0 0 0 0)))
 (wire (pts (xy 105.41 36.83) (xy 33.02 36.83)) (stroke (width 0) (type default) (color 0 0 0 0)))
 (wire (pts (xy 29.21 33.02) (xy 101.6 33.02)) (stroke (width 0) (type default) (color 0 0 0 0)))
 (wire (pts (xy 30.48 57.15) (xy 41.91 57.15)) (stroke (width 0) (type default) (color 0 0 0 0)))
 (wire (pts (xy 59.69 85.09) (xy 54.61 85.09)) (stroke (width 0) (type default) (color 0 0 0 0)))
 (wire (pts (xy 137.16 67.31) (xy 142.24 67.31)) (stroke (width 0) (type default) (color 0 0 0 0)))
 (wire (pts (xy 60.96 49.53) (xy 60.96 87.63)) (stroke (width 0) (type default) (color 0 0 0 0)))
 (wire (pts (xy 54.61 92.71) (xy 62.23 92.71)) (stroke (width 0) (type default) (color 0 0 0 0)))
 (wire (pts (xy 100.33 95.25) (xy 119.38 95.25)) (stroke (width 0) (type default) (color 0 0 0 0)))
 (wire (pts (xy 99.06 82.55) (xy 111.76 82.55)) (stroke (width 0) (type default) (color 0 0 0 0)))
 (wire (pts (xy 31.75 54.61) (xy 31.75 35.56)) (stroke (width 0) (type default) (color 0 0 0 0)))
 (wire (pts (xy 111.76 67.31) (xy 100.33 67.31)) (stroke (width 0) (type default) (color 0 0 0 0)))
 (wire (pts (xy 138.43 133.35) (xy 138.43 87.63)) (stroke (width 0) (type default) (color 0 0 0 0)))
 (wire (pts (xy 106.68 69.85) (xy 111.76 69.85)) (stroke (width 0) (type default) (color 0 0 0 0)))
 (wire (pts (xy 62.23 92.71) (xy 62.23 64.77)) (stroke (width 0) (type default) (color 0 0 0 0)))
 (wire (pts (xy 54.61 133.35) (xy 138.43 133.35)) (stroke (width 0) (type default) (color 0 0 0 0)))
 (wire (pts (xy 102.87 77.47) (xy 111.76 77.47)) (stroke (width 0) (type default) (color 0 0 0 0)))
 (wire (pts (xy 102.87 34.29) (xy 30.48 34.29)) (stroke (width 0) (type default) (color 0 0 0 0)))
 (wire (pts (xy 36.83 44.45) (xy 41.91 44.45)) (stroke (width 0) (type default) (color 0 0 0 0)))
 (wire (pts (xy 111.76 62.23) (xy 109.22 62.23)) (stroke (width 0) (type default) (color 0 0 0 0)))
 (wire (pts (xy 107.95 59.69) (xy 107.95 39.37)) (stroke (width 0) (type default) (color 0 0 0 0)))
 (wire (pts (xy 29.21 59.69) (xy 29.21 33.02)) (stroke (width 0) (type default) (color 0 0 0 0)))

 (image (at 177.8 92.71) (scale 0.703184)
  (data))

 (label "PC2" (at 36.83 115.57 0) (effects (font (size 1.27 1.27)) (justify left bottom)))
 (label "PB4" (at 38.1 74.93 0) (effects (font (size 1.27 1.27)) (justify left bottom)))
 (label "{slash}RESET" (at 54.61 92.71 0) (effects (font (size 1.27 1.27)) (justify left bottom)))
 (label "SS" (at 137.16 87.63 0) (effects (font (size 1.27 1.27)) (justify left bottom)))
 (label "GND" (at 41.91 85.09 180) (effects (font (size 1.27 1.27)) (justify right bottom)))
 (label "PB3" (at 38.1 72.39 0) (effects (font (size 1.27 1.27)) (justify left bottom)))
 (label "PB1" (at 38.1 67.31 0) (effects (font (size 1.27 1.27)) (justify left bottom)))
 (label "GND" (at 54.61 85.09 0) (effects (font (size 1.27 1.27)) (justify left bottom)))
 (label "D1" (at 54.61 113.03 0) (effects (font (size 1.27 1.27)) (justify left bottom)))
 (label "PB2" (at 38.1 69.85 0) (effects (font (size 1.27 1.27)) (justify left bottom)))
 (label "SCL" (at 116.84 100.33 0) (effects (font (size 1.27 1.27)) (justify left bottom)))
 (label "PA5" (at 38.1 57.15 0) (effects (font (size 1.27 1.27)) (justify left bottom)))
 (label "MOSI" (at 137.16 85.09 0) (effects (font (size 1.27 1.27)) (justify left bottom)))
 (label "PA4" (at 38.1 54.61 0) (effects (font (size 1.27 1.27)) (justify left bottom)))
 (label "VCC" (at 54.61 87.63 0) (effects (font (size 1.27 1.27)) (justify left bottom)))
 (label "PA2" (at 38.1 49.53 0) (effects (font (size 1.27 1.27)) (justify left bottom)))
 (label "PC6" (at 36.83 125.73 0) (effects (font (size 1.27 1.27)) (justify left bottom)))
 (label "PC3" (at 36.83 118.11 0) (effects (font (size 1.27 1.27)) (justify left bottom)))
 (label "D2" (at 54.61 115.57 0) (effects (font (size 1.27 1.27)) (justify left bottom)))
 (label "SCK" (at 137.16 80.01 0) (effects (font (size 1.27 1.27)) (justify left bottom)))
 (label "D3" (at 54.61 118.11 0) (effects (font (size 1.27 1.27)) (justify left bottom)))
 (label "PC7" (at 36.83 128.27 0) (effects (font (size 1.27 1.27)) (justify left bottom)))
 (label "PA1" (at 38.1 46.99 0) (effects (font (size 1.27 1.27)) (justify left bottom)))
 (label "PC1" (at 36.83 113.03 0) (effects (font (size 1.27 1.27)) (justify left bottom)))
 (label "VCC" (at 41.91 87.63 180) (effects (font (size 1.27 1.27)) (justify right bottom)))
 (label "PB5" (at 38.1 77.47 0) (effects (font (size 1.27 1.27)) (justify left bottom)))
 (label "D6" (at 54.61 125.73 0) (effects (font (size 1.27 1.27)) (justify left bottom)))
 (label "SDA" (at 116.84 97.79 0) (effects (font (size 1.27 1.27)) (justify left bottom)))
 (label "SDA" (at 55.88 97.79 0) (effects (font (size 1.27 1.27)) (justify left bottom)))
 (label "PA7" (at 38.1 62.23 0) (effects (font (size 1.27 1.27)) (justify left bottom)))
 (label "PA0" (at 38.1 44.45 0) (effects (font (size 1.27 1.27)) (justify left bottom)))
 (label "PC5" (at 36.83 123.19 0) (effects (font (size 1.27 1.27)) (justify left bottom)))
 (label "PA3" (at 38.1 52.07 0) (effects (font (size 1.27 1.27)) (justify left bottom)))
 (label "PB6" (at 38.1 80.01 0) (effects (font (size 1.27 1.27)) (justify left bottom)))
 (label "{slash}RD" (at 54.61 105.41 0) (effects (font (size 1.27 1.27)) (justify left bottom)))
 (label "MISO" (at 137.16 82.55 0) (effects (font (size 1.27 1.27)) (justify left bottom)))
 (label "SCL" (at 55.88 100.33 0) (effects (font (size 1.27 1.27)) (justify left bottom)))
 (label "{slash}IORQ" (at 54.61 107.95 0) (effects (font (size 1.27 1.27)) (justify left bottom)))
 (label "D7" (at 54.61 128.27 0) (effects (font (size 1.27 1.27)) (justify left bottom)))
 (label "D0" (at 54.61 110.49 0) (effects (font (size 1.27 1.27)) (justify left bottom)))
 (label "PB0" (at 38.1 64.77 0) (effects (font (size 1.27 1.27)) (justify left bottom)))
 (label "PB7" (at 38.1 82.55 0) (effects (font (size 1.27 1.27)) (justify left bottom)))
 (label "D5" (at 54.61 123.19 0) (effects (font (size 1.27 1.27)) (justify left bottom)))
 (label "RESET" (at 54.61 130.81 0) (effects (font (size 1.27 1.27)) (justify left bottom)))
 (label "PC0" (at 36.83 110.49 0) (effects (font (size 1.27 1.27)) (justify left bottom)))
 (label "D4" (at 54.61 120.65 0) (effects (font (size 1.27 1.27)) (justify left bottom)))
 (label "PA6" (at 38.1 59.69 0) (effects (font (size 1.27 1.27)) (justify left bottom)))
 (label "{slash}WR" (at 54.61 102.87 0) (effects (font (size 1.27 1.27)) (justify left bottom)))
 (label "PC4" (at 36.83 120.65 0) (effects (font (size 1.27 1.27)) (justify left bottom)))

 (symbol (lib_id "Connector_Generic:Conn_01x06") (at 123.19 57.15 90) (mirror x) (unit 1) (in_bom yes) (on_board yes) (fields_autoplaced)
  (property "Reference" "J4" (id 0) (at 123.1899 59.69 0) (effects (font (size 1.27 1.27)) (justify left) hide))
  (property "Value" "Conn_01x06" (id 1) (at 125.7299 59.69 0) (effects (font (size 1.27 1.27)) (justify left) hide))
  (property "Footprint" "" (id 2) (at 123.19 57.15 0) (effects (font (size 1.27 1.27)) hide))
  (property "Datasheet" "~" (id 3) (at 123.19 57.15 0) (effects (font (size 1.27 1.27)) hide)) (pin "1") (pin "2") (pin "3") (pin "4") (pin "5") (pin "6"))

 (symbol (lib_id "Connector_Generic:Conn_01x05") (at 124.46 87.63 90) (unit 1) (in_bom yes) (on_board yes) (fields_autoplaced)
  (property "Reference" "J3" (id 0) (at 123.1899 85.09 0) (effects (font (size 1.27 1.27)) (justify left) hide))
  (property "Value" "Conn_01x05" (id 1) (at 125.7299 85.09 0) (effects (font (size 1.27 1.27)) (justify left) hide))
  (property "Footprint" "" (id 2) (at 124.46 87.63 0) (effects (font (size 1.27 1.27)) hide))
  (property "Datasheet" "~" (id 3) (at 124.46 87.63 0) (effects (font (size 1.27 1.27)) hide)) (pin "1") (pin "2") (pin "3") (pin "4") (pin "5"))

 (symbol (lib_id "Connector_Generic:Conn_02x40_Row_Letter_First") (at 46.99 92.71 0) (unit 1) (in_bom yes) (on_board yes) (fields_autoplaced)
  (property "Reference" "J?" (id 0) (at 48.26 41.9885 0))
  (property "Value" "Conn_02x40_Row_Letter_First" (id 1) (at 48.26 41.9886 0) (effects (font (size 1.27 1.27)) hide))
  (property "Footprint" "" (id 2) (at 46.99 92.71 0) (effects (font (size 1.27 1.27)) hide))
  (property "Datasheet" "~" (id 3) (at 46.99 92.71 0) (effects (font (size 1.27 1.27)) hide)) (pin "a1") (pin "a10") (pin "a11") (pin "a12") (pin "a13") (pin "a14") (pin "a15") (pin "a16") (pin "a17") (pin "a18") (pin "a19") (pin "a2") (pin "a20") (pin "a21") (pin "a22") (pin "a23") (pin "a24") (pin "a25") (pin "a26") (pin "a27") (pin "a28") (pin "a29") (pin "a3") (pin "a30") (pin "a31") (pin "a32") (pin "a33") (pin "a34") (pin "a35") (pin "a36") (pin "a37") (pin "a38") (pin "a39") (pin "a4") (pin "a40") (pin "a5") (pin "a6") (pin "a7") (pin "a8") (pin "a9") (pin "b1") (pin "b10") (pin "b11") (pin "b12") (pin "b13") (pin "b14") (pin "b15") (pin "b16") (pin "b17") (pin "b18") (pin "b19") (pin "b2") (pin "b20") (pin "b21") (pin "b22") (pin "b23") (pin "b24") (pin "b25") (pin "b26") (pin "b27") (pin "b28") (pin "b29") (pin "b3") (pin "b30") (pin "b31") (pin "b32") (pin "b33") (pin "b34") (pin "b35") (pin "b36") (pin "b37") (pin "b38") (pin "b39") (pin "b4") (pin "b40") (pin "b5") (pin "b6") (pin "b7") (pin "b8") (pin "b9"))

 (symbol (lib_id "Connector_Generic:Conn_01x12") (at 132.08 72.39 0) (mirror y) (unit 1) (in_bom yes) (on_board yes) (fields_autoplaced)
  (property "Reference" "J2" (id 0) (at 129.54 72.3899 0) (effects (font (size 1.27 1.27)) (justify left) hide))
  (property "Value" "Conn_01x12" (id 1) (at 129.54 74.9299 0) (effects (font (size 1.27 1.27)) (justify left) hide))
  (property "Footprint" "" (id 2) (at 132.08 72.39 0) (effects (font (size 1.27 1.27)) hide))
  (property "Datasheet" "~" (id 3) (at 132.08 72.39 0) (effects (font (size 1.27 1.27)) hide)) (pin "1") (pin "10") (pin "11") (pin "12") (pin "2") (pin "3") (pin "4") (pin "5") (pin "6") (pin "7") (pin "8") (pin "9"))

 (symbol (lib_id "Connector_Generic:Conn_01x12") (at 116.84 72.39 0) (unit 1) (in_bom yes) (on_board yes)
  (property "Reference" "J1" (id 0) (at 115.57 55.88 0) (effects (font (size 1.27 1.27)) (justify left)))
  (property "Value" "Conn_01x12" (id 1) (at 119.38 74.9299 0) (effects (font (size 1.27 1.27)) (justify left) hide))
  (property "Footprint" "" (id 2) (at 116.84 72.39 0) (effects (font (size 1.27 1.27)) hide))
  (property "Datasheet" "~" (id 3) (at 116.84 72.39 0) (effects (font (size 1.27 1.27)) hide)) (pin "1") (pin "10") (pin "11") (pin "12") (pin "2") (pin "3") (pin "4") (pin "5") (pin "6") (pin "7") (pin "8") (pin "9")))
